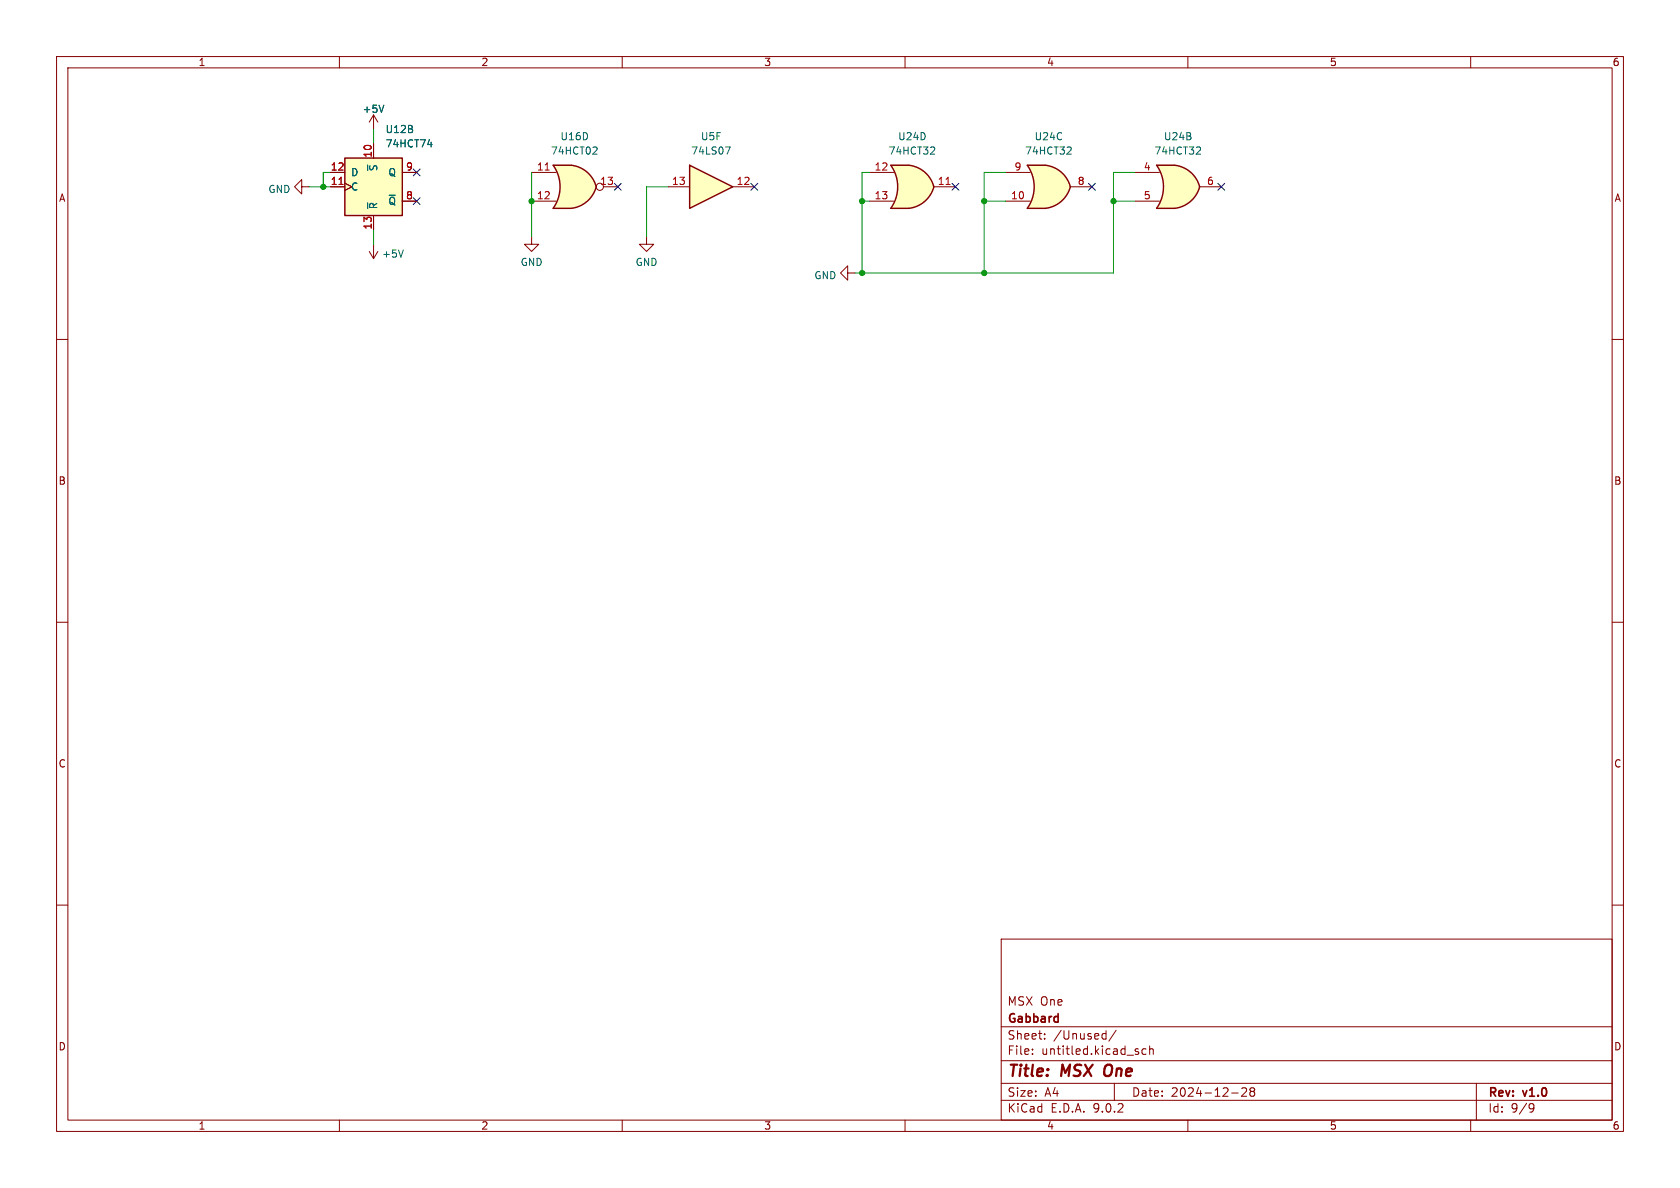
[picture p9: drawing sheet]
<svg xmlns="http://www.w3.org/2000/svg" width="297mm" height="210mm" viewBox="0 0 297 210" stroke-linecap="round" stroke-linejoin="round" font-family="sans-serif">
<g fill="none" stroke="#840000" stroke-width=".18">
<path d="M10 10h277v190h-277zM12 12h273v186h-273zM60 10v2M110 10v2M160 10v2M210 10v2M260 10v2M149.9 48.3v-1.3l-1.3 1.3 1.3 1.2v-1.2h1.2M10 60h2M285 60h2M10 110h2M285 110h2"/>
<path d="M10 160h2M177 166h108v32h-108zM285 160h2M60 198v2M110 198v2M160 198v2M177 194.5h108M177 191.5h108M177 187.5h108M177 181.5h108M182.5 186.3v.1M182.5 185.5v.1"/>
<path d="M184.7 183.6v.1M184.7 182.8v.1M195.1 182.7l.4 .1M195.5 182.2v1.5M195.5 183.6l-.4 .1M197 191.5v3M197.3 182.1l-1.3 2M201.2 186v.3M202.6 185.5l-.4-.1-.3 .3v.4l.1 .2h.6M203.2 185.5l.3-.1 .3 .1 .1 .9M203.2 184.9v1.5M210 198v2"/>
<path d="M217.7 193.2h1.2M219.5 192.4l.6-.1 .2 .1 .1 .3-.9 1.1h.9M221.2 192.9l-.2-.2 .2-.4 .5 .1 .1 .2-.3 .3M221.2 192.9l-.2 .3v.5l.2 .1 .5-.1 .1-.2-.1-.4-.2-.2M221.2 192.9h.3M260 198v2M261 191.5v6.5M270.6 195.1l.5 .1a.99 .99 0 0 1-.4 1.4h-.2M271.2 195.7l-.3 .3h-.3"/>
</g>
<path d="M195.4 188.5a1.5 1.5 0 0 0 0 1.6" fill="none" stroke="#840000" stroke-width=".4"/>
<path d="M204.5 29.2h3.1M204.5 36.8h3.1" fill="none" stroke="#ffffc2" stroke-width=".18"/>
<g fill="#ffffc2" stroke="#ffffc2" stroke-width=".18">
<path d="M207.1 31.7l5 1.3a5.2 5.2 0 0 1-4.4 3.8z"/>
<path d="M207.7 29.2a5.1 5.1 0 0 1 4.4 3.8l-5 1.3z"/>
</g>
<path d="M204.5 29.2h3.1v7.6h-3.1a6.7 6.7 0 0 0 0-7.6z" fill="#ffffc2"/>
<path d="M207.6 29.2h-3.1a6.6 6.6 0 0 1 0 7.6h3.1M207.7 29.2a5.2 5.2 0 0 1 4.4 3.8 5.2 5.2 0 0 1-4.4 3.8" fill="none" stroke="#840000" stroke-width=".25"/>
<path d="M53.3 33v-1.2l-1.2 1.2 1.2 1.3v-1.3h1.3M200.7 30.5h4.3M200.7 35.6h4.3M212.1 33h3.8" fill="none" stroke="#840000" stroke-width=".18"/>
<path d="M212 26l.2 .2v.3l-.7 .7h.7" fill="none" stroke="#006464" stroke-width=".18"/>
<path d="M97.8 29.2h3.2M97.8 36.8h3.2" fill="none" stroke="#ffffc2" stroke-width=".18"/>
<g fill="#ffffc2" stroke="#ffffc2" stroke-width=".18">
<path d="M100.4 31.7l5 1.3a5.2 5.2 0 0 1-4.4 3.8z"/>
<path d="M101 29.2a5.1 5.1 0 0 1 4.4 3.8l-5 1.3z"/>
</g>
<path d="M97.8 29.2h3.2v7.6h-3.2a6.7 6.7 0 0 0 0-7.6z" fill="#ffffc2"/>
<path d="M101 29.2h-3.2a6.6 6.6 0 0 1 0 7.6h3.2M101 29.2a5.2 5.2 0 0 1 4.4 3.8 5.2 5.2 0 0 1-4.4 3.8" fill="none" stroke="#840000" stroke-width=".25"/>
<g fill="none" stroke="#840000" stroke-width=".18">
<path d="M94 30.5h4.3M94 35.6h4.3M106.7 33h2.5M114.3 41.9v1.3h1.3l-1.3 1.3-1.3-1.3h1.3"/>
<circle cx="106" cy="33" r=".63"/>
</g>
<path d="M96.4 30.1h.7" fill="none" stroke="#a90000" stroke-width=".18"/>
<path d="M105.3 26l.3 .2-.1 .3-.7 .7h.8" fill="none" stroke="#006464" stroke-width=".18"/>
<path d="M121.9 29.2l7.6 3.8-7.6 3.8z" fill="#ffffc2"/>
<path d="M121.9 29.2l7.6 3.8-7.6 3.8z" fill="none" stroke="#840000" stroke-width=".25"/>
<path d="M118.1 33h3.8M129.5 33h3.8" fill="none" stroke="#840000" stroke-width=".18"/>
<path d="M128.2 26h.9l-.6 1.2" fill="none" stroke="#006464" stroke-width=".18"/>
<path d="M181.6 29.2h3.2M181.6 36.8h3.2" fill="none" stroke="#ffffc2" stroke-width=".18"/>
<g fill="#ffffc2" stroke="#ffffc2" stroke-width=".18">
<path d="M184.2 31.7l5 1.3a5.2 5.2 0 0 1-4.4 3.8z"/>
<path d="M184.8 29.2a5.1 5.1 0 0 1 4.4 3.8l-4.9 1.3z"/>
</g>
<path d="M181.6 29.2h3.2v7.6h-3.2a6.7 6.7 0 0 0 0-7.6z" fill="#ffffc2"/>
<path d="M184.8 29.2h-3.2a6.6 6.6 0 0 1 0 7.6h3.2M184.8 29.2a5.1 5.1 0 0 1 4.4 3.8M189.2 33a5.2 5.2 0 0 1-4.4 3.8" fill="none" stroke="#840000" stroke-width=".25"/>
<path d="M177.8 30.5h4.3M177.8 35.6h4.3M189.2 33h3.8" fill="none" stroke="#840000" stroke-width=".18"/>
<path d="M189.1 26l.3 .2-.1 .3-.7 .7h.8" fill="none" stroke="#006464" stroke-width=".18"/>
<path d="M157.5 29.2h3.2M157.5 36.8h3.2" fill="none" stroke="#ffffc2" stroke-width=".18"/>
<g fill="#ffffc2" stroke="#ffffc2" stroke-width=".18">
<path d="M160.1 31.7l5 1.3a5.2 5.2 0 0 1-4.4 3.8z"/>
<path d="M160.7 29.2a5.1 5.1 0 0 1 4.4 3.8l-5 1.3z"/>
</g>
<path d="M157.5 29.2h3.2v7.6h-3.2a6.7 6.7 0 0 0 0-7.6z" fill="#ffffc2"/>
<path d="M160.7 29.2h-3.2a6.6 6.6 0 0 1 0 7.6h3.2M160.7 29.2a5.1 5.1 0 0 1 4.4 3.8M165.1 33a5.2 5.2 0 0 1-4.4 3.8" fill="none" stroke="#840000" stroke-width=".25"/>
<path d="M153.7 30.5h4.3M153.7 35.6h4.3M165.1 33h3.8M65.3 44.5l.7 1.2M66 43.2v2.5M66.8 44.5l-.8 1.2" fill="none" stroke="#840000" stroke-width=".18"/>
<path d="M167.2 32.6h.8" fill="none" stroke="#a90000" stroke-width=".18"/>
<path d="M165 26l.3 .2-.1 .3-.7 .7h.8M71.3 44.2l-.4 1.3" fill="none" stroke="#006464" stroke-width=".18"/>
<path d="M61 27.9h10.1v10.2h-10.1z" fill="#ffffc2"/>
<path d="M61 27.9h10.1v10.2h-10.1z" fill="none" stroke="#840000" stroke-width=".25"/>
<path d="M58.4 30.5h2.6M58.4 33h2.6M61 32.4l1.2 .6-1.2 .7M66 20.3v2.6M66 25.4v2.5M66 38.1v2.5M66 20.3l-.7 1.3M66 20.3l.8 1.3M71.1 30.5h2.6M71.1 35.6h2.6M94 41.9v1.3h1.2l-1.2 1.3-1.3-1.3h1.3" fill="none" stroke="#840000" stroke-width=".18"/>
<path d="M59.9 32.6h.8" fill="none" stroke="#a90000" stroke-width=".18"/>
<path d="M67.9 18.6l-.5 1.3M65 35.8v1.1M75.6 25.6h.8M76.2 25.1v.9" fill="none" stroke="#006464" stroke-width=".18"/>
<path d="M54.6 33h3.8M58.4 30.5h-1.3v2.5M66 22.9v2.5M94 30.5v11.4M118.1 33h-3.8v8.9M152.4 35.6h1.3M153.7 30.5h-1.3v17.8M174 35.6h3.8M177.8 30.5h-3.8v17.8M196.8 35.6h3.9M200.7 30.5h-3.9v17.8h-45.7M66 40.6v2.6" fill="none" stroke="#009600" stroke-width=".18"/>
<g fill="none" stroke="#000084" stroke-width=".18">
<path d="M73.1 29.9l1.2 1.2M73.1 35l1.2 1.2M74.3 29.9l-1.2 1.2M74.3 35l-1.2 1.2M108.6 32.4l1.2 1.2M109.8 32.4l-1.2 1.2M132.7 32.4l1.3 1.2M134 32.4l-1.3 1.2M168.3 32.4l1.2 1.2M169.5 32.4l-1.2 1.2M192.4 32.4l1.2 1.2M193.6 32.4l-1.2 1.2"/>
<path d="M215.3 32.4l1.2 1.2M216.5 32.4l-1.2 1.2"/>
</g>
<g fill="#009600" stroke="#009600" stroke-width=".18">
<circle cx="94" cy="35.6" r=".46"/>
<circle cx="152.4" cy="48.3" r=".46"/>
<circle cx="196.8" cy="35.6" r=".46"/>
<circle cx="57.1" cy="33" r=".46"/>
<circle cx="174" cy="35.6" r=".46"/>
<circle cx="174" cy="48.3" r=".46"/>
<circle cx="152.4" cy="35.6" r=".46"/>
</g>
<g font-size="2.8" fill="#840000">
<text x="178" y="190.9">Title:</text>
<text x="187.7" y="190.9">MSX</text>
<text x="196.1" y="190.9">One</text>
</g>
<g font-size="2.1" fill="#840000">
<text x="178" y="178">MSX One</text>
<text x="178" y="184">Sheet:</text>
<text x="178" y="181.2">Gabbard</text>
<text x="186.2" y="184">/Unused/</text>
<text x="178" y="186.7">File:</text>
<text x="184.1" y="186.7">untitled.kicad_sch</text>
<text x="178" y="196.9">KiCad</text>
<text x="178" y="194.1">Size:</text>
<text x="184.7" y="194.1">A4</text>
<text x="185.7" y="196.9">E.D.A.</text>
<text x="193.3" y="196.9">9.0.2</text>
<text x="200" y="194.1">Date:</text>
<text x="207" y="194.1">2024-12-28</text>
<text x="263" y="194.3">Rev:</text>
<text x="263" y="196.9">Id:</text>
<text x="267.1" y="196.9">9/9</text>
<text x="269.4" y="194.3">v1.0</text>
</g>
<g font-size="1.8" fill="#840000">
<text x="35" y="11.9">1</text>
<text x="85" y="11.9">2</text>
<text x="135" y="11.9">3</text>
<text x="185" y="11.9">4</text>
<text x="235" y="11.9">5</text>
<text x="285" y="11.9">6</text>
<text x="10.3" y="35.9">A</text>
<text x="285.3" y="35.9">A</text>
<text x="10.3" y="85.9">B</text>
<text x="285.3" y="85.9">B</text>
<text x="10.3" y="135.9">C</text>
<text x="285.3" y="135.9">C</text>
<text x="10.3" y="185.9">D</text>
<text x="285.3" y="185.9">D</text>
<text x="35" y="199.9">1</text>
<text x="85" y="199.9">2</text>
<text x="135" y="199.9">3</text>
<text x="185" y="199.9">4</text>
<text x="235" y="199.9">5</text>
<text x="285" y="199.9">6</text>
</g>
<g font-size="1.8" fill="#006464">
<text x="64" y="20.1">+5V</text>
<text x="68.1" y="23.7">U12B</text>
<text x="68.1" y="26.3">74HCT74</text>
<text x="97.3" y="27.5">74HCT02</text>
<text x="99" y="25">U16D</text>
<text x="122.1" y="27.5">74LS07</text>
<text x="123.8" y="25">U5F</text>
<text x="157" y="27.5">74HCT32</text>
<text x="158.7" y="25">U24D</text>
<text x="181.1" y="27.5">74HCT32</text>
<text x="182.8" y="25">U24C</text>
<text x="204" y="27.5">74HCT32</text>
<text x="205.7" y="25">U24B</text>
<text x="47.4" y="34.3">GND</text>
<text x="62" y="31.3">D</text>
<text x="62" y="33.9">C</text>
<text x="66.9" y="30.4" transform="rotate(-90 66.9 30.4)">~{S}</text>
<text x="68.6" y="31.3">Q</text>
<text x="66.9" y="37.1" transform="rotate(-90 66.9 37.1)">~{R}</text>
<text x="68.6" y="36.4">~{Q}</text>
<text x="67.4" y="45.7">+5V</text>
<text x="91.9" y="47.2">GND</text>
<text x="112.3" y="47.2">GND</text>
<text x="143.9" y="49.6">GND</text>
</g>
<g font-size="1.8" fill="#a90000">
<text x="65.8" y="28" transform="rotate(-90 65.8 28)">10</text>
<text x="58.4" y="30.2">12</text>
<text x="58.4" y="32.8">11</text>
<text x="71.7" y="30.2">9</text>
<text x="71.7" y="35.3">8</text>
<text x="94.8" y="30.2">11</text>
<text x="94.8" y="35.3">12</text>
<text x="106" y="32.8">13</text>
<text x="118.7" y="32.8">13</text>
<text x="130.1" y="32.8">12</text>
<text x="154.5" y="30.2">12</text>
<text x="154.5" y="35.3">13</text>
<text x="165.7" y="32.8">11</text>
<text x="178.6" y="35.3">10</text>
<text x="179.3" y="30.2">9</text>
<text x="190.4" y="32.8">8</text>
<text x="202.1" y="30.2">4</text>
<text x="202.1" y="35.3">5</text>
<text x="213.3" y="32.8">6</text>
<text x="65.8" y="40.7" transform="rotate(-90 65.8 40.7)">13</text>
</g>
</svg>
